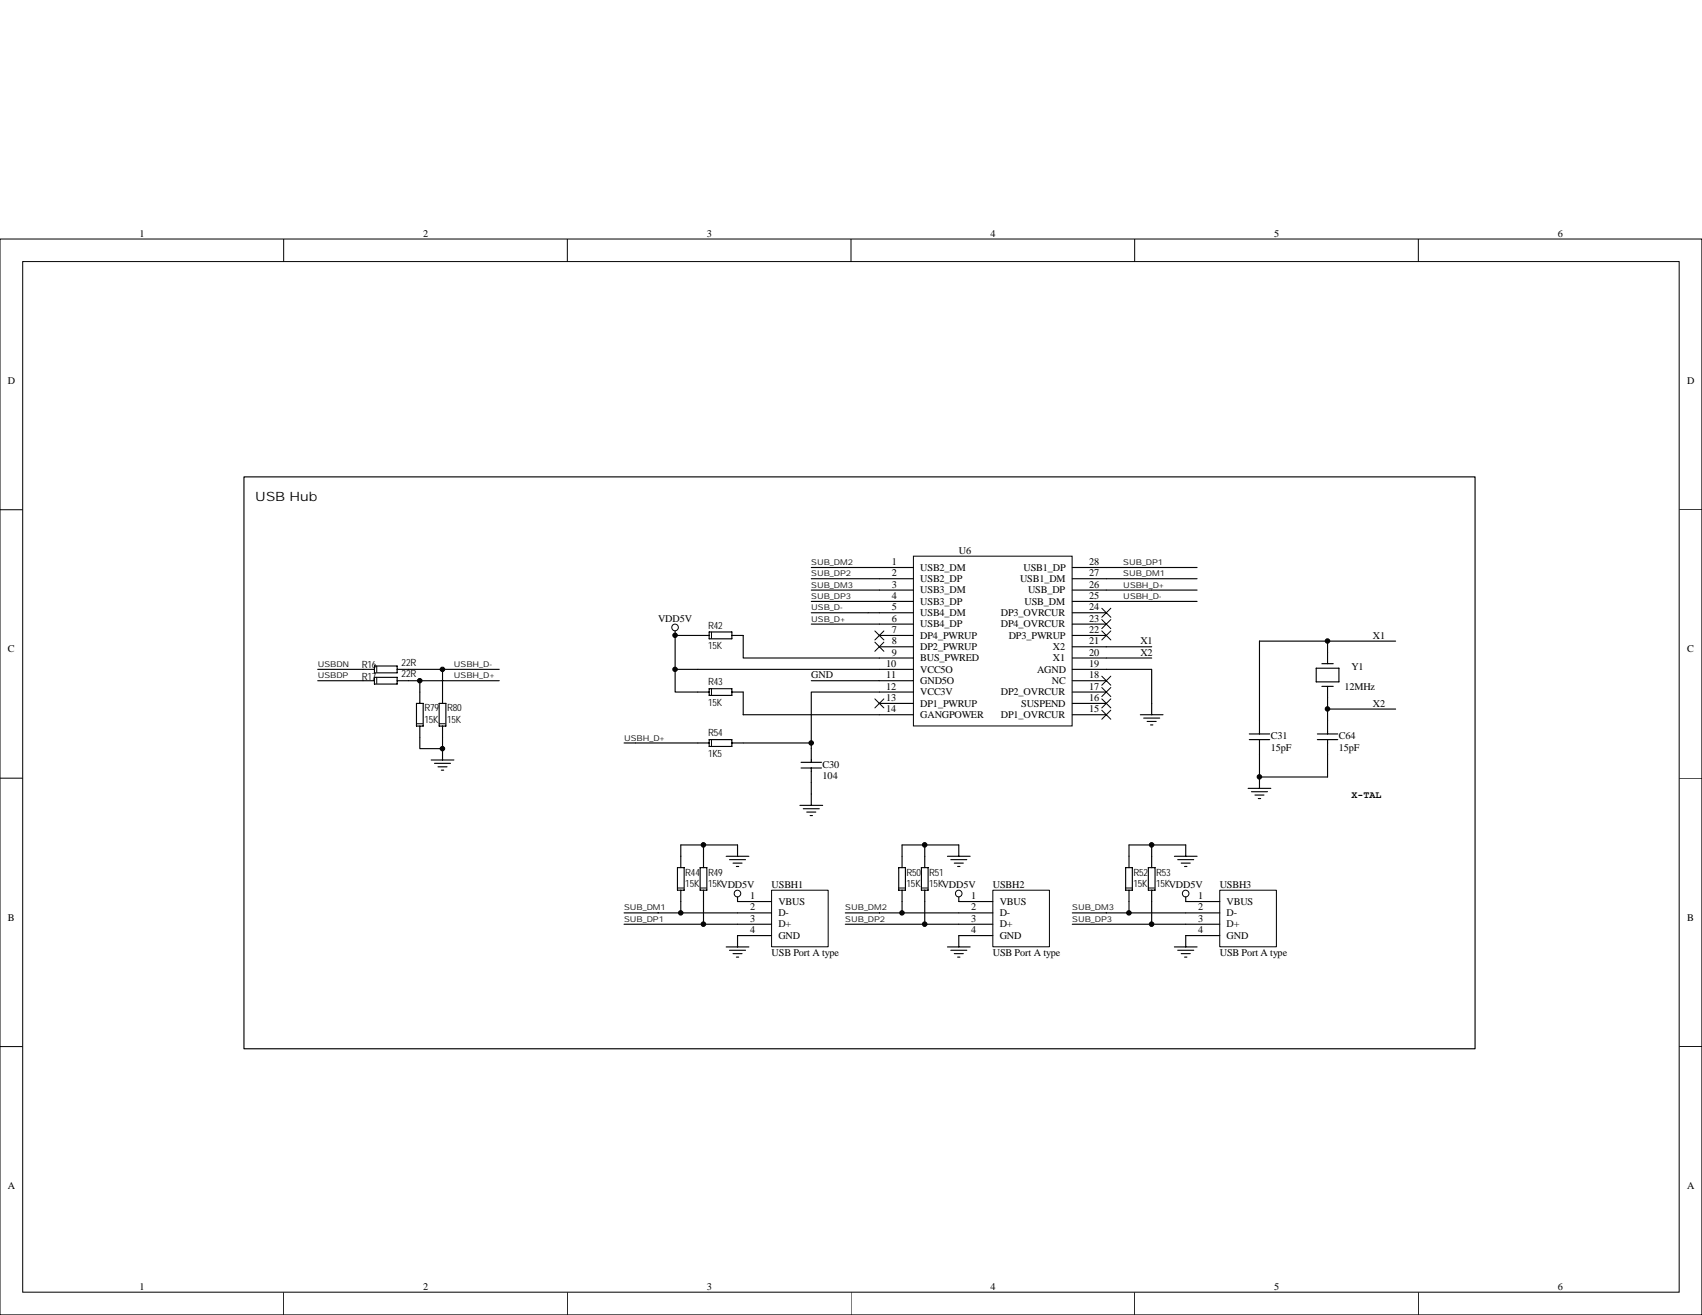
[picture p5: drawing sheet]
<svg xmlns="http://www.w3.org/2000/svg" width="279mm" height="216mm" viewBox="0 0 279 216" stroke-linecap="round" stroke-linejoin="round" font-family="sans-serif">
<g fill="none" stroke="#000" stroke-width=".16">
<path d="M0 39.2h279.4v176.7h-279.4zM46.6 39.2v3.7M93.1 39.2v3.7M139.7 39.2v3.7M186.3 39.2v3.7M232.8 39.2v3.7M3.7 42.9h272v169.3h-272zM0 83.7h3.7M275.7 83.7h3.7M0 127.8h3.7M275.7 127.8h3.7M0 171.8h3.7"/>
<path d="M275.7 171.8h3.7M46.6 212.2v3.7M93.1 212.2v3.7M139.7 212.2v3.7M186.3 212.2v3.7M232.8 212.2v3.7"/>
</g>
<path d="M150 91.3h26v27.9h-26z" fill="#fff"/>
<g fill="none" stroke="#000" stroke-width=".16">
<path d="M149.9 91.3h26.1v27.9h-26.1zM180.9 99.9l1.5 1.4M182.4 99.9l-1.5 1.4M143.6 103.6l1.5 1.5M143.6 105.4l1.5 1.5M143.6 114.7l1.5 1.5M145.1 103.6l-1.5 1.5M145.1 105.4l-1.5 1.5M145.1 114.7l-1.5 1.5M180.9 116.6l1.5 1.5M180.9 114.7l1.5 1.5M180.9 112.9l1.5 1.5"/>
<path d="M180.9 111l1.5 1.5M180.9 103.6l1.5 1.5M180.9 101.7l1.5 1.5M182.4 116.6l-1.5 1.5M182.4 114.7l-1.5 1.5M182.4 112.9l-1.5 1.5M182.4 111l-1.5 1.5M182.4 103.6l-1.5 1.5M182.4 101.7l-1.5 1.5"/>
</g>
<g fill="none" stroke="#000" stroke-width=".19">
<path d="M133.2 93.2h16.7M133.2 95h16.7M133.2 96.9h16.7M133.2 98.7h16.7M176 93.2h5.6M176 95h5.6M176 96.9h20.5M176 98.7h20.5M110.8 104.3v5.6h39.1M110.8 109.9v3.7h3.8M122 104.3v3.7h27.9M122 113.6v3.7h27.9"/>
<path d="M133.2 100.6h16.7M133.2 102.5h16.7M133.2 111.8h16.7M144.4 104.3h5.5M144.4 106.2h5.5M144.4 115.5h5.5M149.9 113.6h-16.7v9.3M176 109.9h13.1v7.4M176 100.6h5.6M176 102.5h5.6M176 104.3h5.6M176 106.2h13.1"/>
<path d="M176 108h13.1M176 115.5h5.6M176 117.3h5.6M176 113.6h5.6M176 111.8h5.6M187.2 117.3h3.7M187.7 117.9h2.7M188.3 118.4h1.5M188.9 119h.4M102.4 122h12.2M122 122h11.2M131.3 132.2h3.7"/>
<path d="M131.9 132.8h2.6M132.4 133.3h1.5M133 133.9h.4M133.2 128.5v3.7"/>
</g>
<path d="M126.7 146.2h9.3v9.2h-9.3z" fill="#fff"/>
<g fill="none" stroke="#000" stroke-width=".16">
<path d="M126.7 146.2h9.3v9.2h-9.3z"/>
<circle cx="121.1" cy="146.7" r=".55"/>
</g>
<g fill="none" stroke="#000" stroke-width=".19">
<path d="M181.6 95h14.9M181.6 93.2h14.9M111.8 138.7h9.3v1.9M102.4 149.9h24.3M102.4 151.7h24.3M111.8 148v1.9M115.5 148v3.7M119.2 140.6h3.7M119.2 155.5h3.7M119.8 141.1h2.6M119.8 156h2.6M120.3 141.7h1.5"/>
<path d="M120.3 156.6h1.5M120.9 142.3h.4M120.9 157.1h.4M121.1 147.3v.7h5.6M126.7 153.6h-5.6v1.9"/>
</g>
<path d="M163 146.2h9.3v9.2h-9.3z" fill="#fff"/>
<g fill="none" stroke="#000" stroke-width=".16">
<path d="M163 146.2h9.3v9.2h-9.3z"/>
<circle cx="157.4" cy="146.7" r=".55"/>
</g>
<g fill="none" stroke="#000" stroke-width=".19">
<path d="M148.1 138.7h9.3v1.9M138.8 149.9h24.2M138.8 151.7h24.2M148.1 148v1.9M151.8 148v3.7M155.5 140.6h3.8M155.5 155.5h3.8M156.1 141.1h2.6M156.1 156h2.6M156.7 141.7h1.4M156.7 156.6h1.4M157.2 142.3h.4"/>
<path d="M157.2 157.1h.4M157.4 147.3v.7h5.6M163 153.6h-5.6v1.9"/>
</g>
<path d="M200.3 146.2h9.2v9.2h-9.2z" fill="#fff"/>
<g fill="none" stroke="#000" stroke-width=".16">
<path d="M200.2 146.2h9.3v9.2h-9.3z"/>
<circle cx="110.8" cy="103" r=".55"/>
<circle cx="194.6" cy="146.7" r=".55"/>
</g>
<g fill="none" stroke="#000" stroke-width=".19">
<path d="M40 78.3h202.1v93.9h-202.1zM52.2 111.8h9.3M52.2 109.9h9.3M61.5 109.3h3.7v1.2h-3.7zM61.5 111.2h3.7v1.1h-3.7zM65.2 111.8h16.8M65.2 109.9h16.8M68.4 115.5h1.1v3.7h-1.1zM68.9 119.2v3.7h3.7v-3.7M68.9 111.8v3.7M72.1 115.5h1.1v3.7h-1.1zM72.6 109.9v5.6"/>
<path d="M110.8 103.6v.7h5.6M114.6 113.6h1.8M116.4 103.8h3.7v1.1h-3.7zM116.4 113.1h3.7v1.1h-3.7zM120.1 104.3h1.9M120.1 113.6h1.9M216.1 109.7h3.7v2.3h-3.7zM217 112.7h1.9M217 109h1.9M217.9 105.3v3.7M217.9 112.7v7.8M217.9 116.4h11.2"/>
<path d="M229.1 105.3h-22.3v15.2M70.8 124.8h3.7M71.3 125.3h2.7M71.9 125.9h1.5M72.5 126.4h.3M72.6 122.9v1.9M111.8 138.7v3.8M114.6 122h1.8M115.5 138.7v3.8M116.4 121.4h3.7v1.2h-3.7zM120.1 122h1.9M131.5 126.1h3.4"/>
<path d="M131.5 125.2h3.4M133.2 122.9v2.3M133.2 126.1v2.4M148.1 138.7v3.8M151.8 138.7v3.8M189.1 138.7v3.8M204.9 129.4h3.7M205.1 121.4h3.3M205.1 120.5h3.3M205.4 130h2.7M206 130.5h1.5M206.6 131.1h.3"/>
<path d="M206.8 121.4v8M216.3 121.4h3.3M216.3 120.5h3.3M217.9 121.4v6.2h-11.1M111.2 142.5h1.1v3.7h-1.1zM111.8 146.2v1.8M114.9 142.5h1.1v3.7h-1.1zM115.5 146.2v1.8M147.5 142.5h1.1v3.7h-1.1zM148.1 146.2v1.8M151.3 142.5h1.1v3.7h-1.1zM151.8 146.2v1.8"/>
<path d="M176 149.9h24.2M176 151.7h24.2M184.8 142.5h1.1v3.7h-1.1zM185.3 146.2v3.7M188.5 142.5h1.1v3.7h-1.1zM189.1 146.2v5.5M192.8 140.6h3.7M192.8 155.5h3.7M193.3 141.1h2.7M193.3 156h2.7M193.9 141.7h1.5M193.9 156.6h1.5"/>
<path d="M194.5 142.3h.3M194.5 157.1h.3M194.6 147.3v.7h5.6M194.6 140.6v-1.9h-9.3v3.8M200.2 153.6h-5.6v1.9"/>
</g>
<g fill="#000" stroke="#000" stroke-width=".16">
<circle cx="68.9" cy="111.8" r=".37"/>
<circle cx="72.6" cy="109.9" r=".37"/>
<circle cx="110.8" cy="104.3" r=".37"/>
<circle cx="110.8" cy="109.9" r=".37"/>
<circle cx="217.9" cy="105.2" r=".37"/>
<circle cx="217.9" cy="116.4" r=".37"/>
<circle cx="72.6" cy="122.9" r=".37"/>
<circle cx="115.5" cy="138.7" r=".38"/>
<circle cx="133.2" cy="122" r=".37"/>
<circle cx="151.8" cy="138.7" r=".38"/>
<circle cx="189" cy="138.7" r=".38"/>
<circle cx="206.7" cy="127.5" r=".37"/>
<circle cx="111.8" cy="149.9" r=".37"/>
<circle cx="115.5" cy="151.7" r=".38"/>
<circle cx="148.1" cy="149.9" r=".37"/>
<circle cx="151.8" cy="151.7" r=".38"/>
<circle cx="185.3" cy="149.9" r=".37"/>
<circle cx="189" cy="151.7" r=".38"/>
</g>
<g fill="none" stroke="#000" stroke-width=".16" stroke-dasharray="1 1 1 1 1 1 1 1">
<path d="M61.8 111.2v1.1M61.8 109.3v1.2M68.4 118.8h1.1M72.1 118.8h1.1M116.8 103.8v1.1M116.8 113.1v1.1M116.8 121.4v1.2M111.2 145.8h1.1M114.9 145.8h1.1M147.5 145.8h1.1M151.3 145.8h1.1M184.8 145.8h1.1"/>
<path d="M188.5 145.8h1.1"/>
</g>
<text font-size="2.1" x="41.9" y="82.3">USB Hub</text>
<g font-size="1.7">
<text x="22.9" y="38.8">1</text>
<text x="69.5" y="38.8">2</text>
<text x="116" y="38.8">3</text>
<text x="162.6" y="38.8">4</text>
<text x="209.2" y="38.8">5</text>
<text x="255.7" y="38.8">6</text>
<text x="1.3" y="63">D</text>
<text x="277" y="63">D</text>
<text x="146.4" y="92.8">1</text>
<text x="146.4" y="94.6">2</text>
<text x="151.1" y="93.7">USB2_DM</text>
<text x="151.1" y="95.6">USB2_DP</text>
<text x="157.4" y="90.9">U6</text>
<text x="167.4" y="95.6">USB1_DM</text>
<text x="168" y="93.7">USB1_DP</text>
<text x="178.8" y="94.6">27</text>
<text x="178.8" y="92.8">28</text>
<text x="146.4" y="96.5">3</text>
<text x="146.4" y="98.3">4</text>
<text x="146.4" y="100.2">5</text>
<text x="151.1" y="97.4">USB3_DM</text>
<text x="151.1" y="99.3">USB3_DP</text>
<text x="151.1" y="101.1">USB4_DM</text>
<text x="164.3" y="101.1">DP3_OVRCUR</text>
<text x="168.2" y="99.3">USB_DM</text>
<text x="168.8" y="97.4">USB_DP</text>
<text x="178.8" y="98.3">25</text>
<text x="178.8" y="100.2">24</text>
<text x="178.8" y="96.5">26</text>
<text x="1.3" y="107.1">C</text>
<text x="108" y="102.1">VDD5V</text>
<text x="146.4" y="102.1">6</text>
<text x="146.4" y="103.9">7</text>
<text x="146.4" y="105.8">8</text>
<text x="146.4" y="107.7">9</text>
<text x="151.1" y="103">USB4_DP</text>
<text x="151.1" y="104.9">DP4_PWRUP</text>
<text x="151.1" y="106.7">DP2_PWRUP</text>
<text x="164.3" y="103">DP4_OVRCUR</text>
<text x="165.6" y="104.9">DP3_PWRUP</text>
<text x="172.8" y="106.7">X2</text>
<text x="178.8" y="102.1">23</text>
<text x="178.8" y="103.9">22</text>
<text x="178.8" y="107.7">20</text>
<text x="178.8" y="105.8">21</text>
<text x="187.2" y="105.8">X1</text>
<text x="187.2" y="107.7">X2</text>
<text x="225.4" y="104.9">X1</text>
<text x="277" y="107.1">C</text>
<text x="133.2" y="111.4">GND</text>
<text x="145.5" y="109.5">10</text>
<text x="145.5" y="113.2">12</text>
<text x="145.5" y="111.4">11</text>
<text x="151.1" y="108.6">BUS_PWRED</text>
<text x="151.1" y="110.4">VCC5O</text>
<text x="151.1" y="112.3">GND5O</text>
<text x="170.2" y="110.4">AGND</text>
<text x="172.7" y="112.3">NC</text>
<text x="172.8" y="108.6">X1</text>
<text x="178.8" y="109.5">19</text>
<text x="178.8" y="113.2">17</text>
<text x="178.8" y="111.4">18</text>
<text x="220.7" y="113.2">12MHz</text>
<text x="221.8" y="110.1">Y1</text>
<text x="145.5" y="115.1">13</text>
<text x="145.5" y="116.9">14</text>
<text x="151.1" y="116">DP1_PWRUP</text>
<text x="151.1" y="117.9">GANGPOWER</text>
<text x="151.1" y="114.2">VCC3V</text>
<text x="164.3" y="117.9">DP1_OVRCUR</text>
<text x="164.3" y="114.2">DP2_OVRCUR</text>
<text x="167.6" y="116">SUSPEND</text>
<text x="178.8" y="116.9">15</text>
<text x="178.8" y="115.1">16</text>
<text x="225.4" y="116">X2</text>
<text x="208.6" y="121.4">C31</text>
<text x="208.6" y="123.3">15pF</text>
<text x="219.8" y="121.4">C64</text>
<text x="219.8" y="123.3">15pF</text>
<text x="135" y="126">C30</text>
<text x="135" y="127.9">104</text>
<text x="123.1" y="147.6">1</text>
<text x="123.1" y="149.5">2</text>
<text x="126.7" y="145.8">USBH1</text>
<text x="127.8" y="148.5">VBUS</text>
<text x="159.4" y="147.6">1</text>
<text x="159.4" y="149.5">2</text>
<text x="163" y="145.8">USBH2</text>
<text x="164.1" y="148.5">VBUS</text>
<text x="196.7" y="147.6">1</text>
<text x="196.7" y="149.5">2</text>
<text x="200.2" y="145.8">USBH3</text>
<text x="201.4" y="148.5">VBUS</text>
<text x="1.3" y="151.2">B</text>
<text x="123.1" y="151.3">3</text>
<text x="123.1" y="153.2">4</text>
<text x="127.8" y="150.4">D-</text>
<text x="127.8" y="152.3">D+</text>
<text x="127.8" y="154.1">GND</text>
<text x="159.4" y="151.3">3</text>
<text x="159.4" y="153.2">4</text>
<text x="164.1" y="150.4">D-</text>
<text x="164.1" y="152.3">D+</text>
<text x="164.1" y="154.1">GND</text>
<text x="196.7" y="151.3">3</text>
<text x="196.7" y="153.2">4</text>
<text x="201.4" y="150.4">D-</text>
<text x="201.4" y="152.3">D+</text>
<text x="201.4" y="154.1">GND</text>
<text x="277" y="151.2">B</text>
<text x="126.7" y="156.9">USB Port A type</text>
<text x="163" y="156.9">USB Port A type</text>
<text x="200.2" y="156.9">USB Port A type</text>
<text x="1.3" y="195.2">A</text>
<text x="277" y="195.2">A</text>
<text x="22.9" y="211.8">1</text>
<text x="69.5" y="211.8">2</text>
<text x="116" y="211.8">3</text>
<text x="162.6" y="211.8">4</text>
<text x="209.2" y="211.8">5</text>
<text x="255.7" y="211.8">6</text>
</g>
<g font-size="1.6">
<text x="116.2" y="103.2">R42</text>
<text x="116.2" y="106.6">15K</text>
<text x="59.4" y="111.6">R17</text>
<text x="59.4" y="109.7">R16</text>
<text x="65.9" y="111.2">22R</text>
<text x="65.9" y="109.4">22R</text>
<text x="116.2" y="112.5">R43</text>
<text x="69.7" y="116.8">R79</text>
<text x="69.7" y="118.7">15K</text>
<text x="73.4" y="116.8">R80</text>
<text x="73.4" y="118.7">15K</text>
<text x="116.2" y="115.9">15K</text>
<text x="116.2" y="120.9">R54</text>
<text x="116.2" y="124.2">1K5</text>
<text x="221.8" y="131">X-TAL</text>
<text x="112.5" y="143.8">R44</text>
<text x="116.2" y="143.8">R49</text>
<text x="148.8" y="143.8">R50</text>
<text x="152.5" y="143.8">R51</text>
<text x="186.1" y="143.8">R52</text>
<text x="189.8" y="143.8">R53</text>
<text x="112.5" y="145.6">15K</text>
<text x="116.2" y="145.6">15KVDD5V</text>
<text x="148.8" y="145.6">15K</text>
<text x="152.5" y="145.6">15KVDD5V</text>
<text x="186.1" y="145.6">15K</text>
<text x="189.8" y="145.6">15KVDD5V</text>
</g>
<g font-size="1.3">
<text x="133.2" y="92.8">SUB_DM2</text>
<text x="133.2" y="94.6">SUB_DP2</text>
<text x="184.4" y="94.6">SUB_DM1</text>
<text x="184.4" y="92.8">SUB_DP1</text>
<text x="133.2" y="96.5">SUB_DM3</text>
<text x="133.2" y="98.3">SUB_DP3</text>
<text x="133.2" y="100.2">USB_D-</text>
<text x="184.4" y="96.5">USBH_D+</text>
<text x="184.4" y="98.3">USBH_D-</text>
<text x="133.2" y="102.1">USB_D+</text>
<text x="52.2" y="109.5">USBDN</text>
<text x="52.2" y="111.4">USBDP</text>
<text x="74.5" y="109.5">USBH_D-</text>
<text x="74.5" y="111.4">USBH_D+</text>
<text x="102.4" y="121.6">USBH_D+</text>
<text x="102.4" y="149.5">SUB_DM1</text>
<text x="138.8" y="149.5">SUB_DM2</text>
<text x="176" y="149.5">SUB_DM3</text>
<text x="102.4" y="151.3">SUB_DP1</text>
<text x="138.8" y="151.3">SUB_DP2</text>
<text x="176" y="151.3">SUB_DP3</text>
</g>
</svg>
